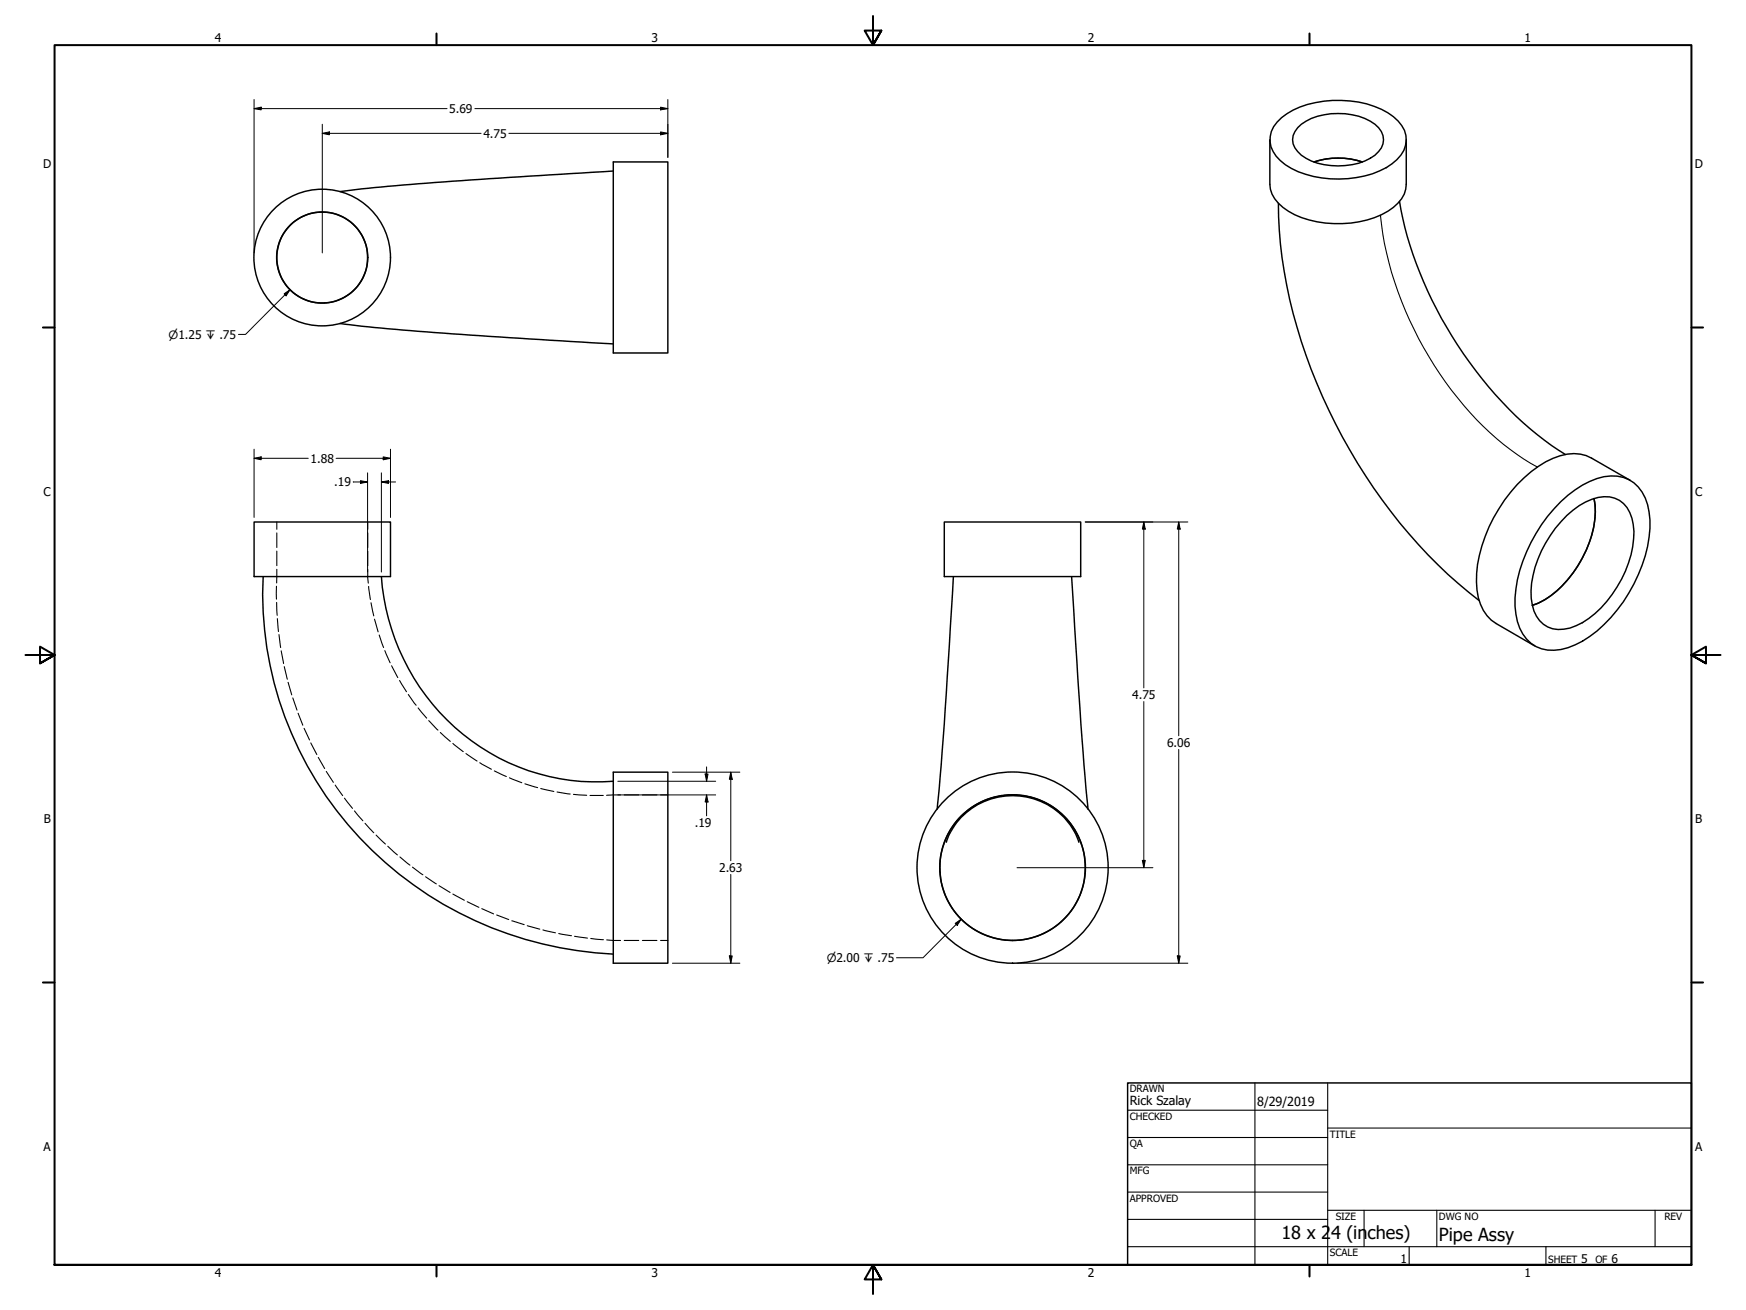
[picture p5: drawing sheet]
<svg xmlns="http://www.w3.org/2000/svg" width="610mm" height="457mm" viewBox="0 0 610 457" stroke-linecap="round" stroke-linejoin="round" font-family="sans-serif">
<!-- layer: Hidden (ANSI) -->
<g fill="none" stroke="#000" stroke-width=".38">
<path d="M96.6 182.2v2.5M96.6 186v5.1M96.6 192.3v5.1M96.6 198.7v4.8M128.4 182.2v2.5M128.4 186v5.1M128.4 192.3v5.1M128.4 198.7v2.5M96.5 204.6v4.5M96.6 210.2l.2 4.6M96.8 215.9l.4 4.5M128.3 201.2l.3 2.3"/>
<path d="M128.7 204.7l.6 4.5M129.5 210.4l1 4.5M130.7 216.1l1.3 4.4M97.4 221.5l.6 4.5M98.2 227.1l.8 4.5M99.3 232.7l1 4.3M100.6 238.1l1.3 4.4M132.4 221.6l1.5 4.4M134.4 227.1l1.8 4.2M136.7 232.3l2.2 4.2M139.5 237.5l2.4 3.9M102.2 243.6l1.5 4.2"/>
<path d="M104.1 248.9l1.6 4.2M106.2 254.2l1.9 4.1M108.5 259.3l2.1 4M142.6 242.4l2.7 3.7M146 247.1l3 3.5M149.7 251.5l3.2 3.3M153.7 255.7l3.5 3.1M158.1 259.5l3.6 2.8M111.1 264.4l2.2 3.8M113.9 269.2l2.5 3.8M117 274l2.6 3.7M120.3 278.6l2.8 3.5"/>
<path d="M162.7 263l3.9 2.6M167.5 266.2l4.1 2.3M172.6 269l4.2 2M177.9 271.5l4.3 1.7M183.3 273.6l4.4 1.3M188.8 275.2l4.6 1M194.5 276.4l4.6 .7M200.2 277.2l4.7 .4M206 277.6h4.6M216.7 277.4l-4.9 .2M217.9 277.4h5.1M224.3 277.4h5.1"/>
<path d="M230.6 277.4h2.6M123.8 283l2.9 3.4M127.4 287.3l3.1 3.3M131.3 291.5l3.3 3.1M135.4 295.3l3.3 3.1M139.6 299.1l3.5 2.8M144 302.6l3.6 2.7M148.6 306l3.7 2.5M153.3 309.1l3.9 2.4M158.1 312l4 2.2M163.1 314.7l4.1 2M168.2 317.1l4.1 1.9"/>
<path d="M173.4 319.3l4.2 1.6M178.7 321.4l4.3 1.3M184.1 323.1l4.4 1.2M189.5 324.5l4.4 1.1M195.1 325.8l4.4 .8M200.6 326.8l4.5 .6M206.2 327.5l4.5 .5M211.8 328l4.9 .2M217.9 328.2h5.1M224.3 328.2h5.1M230.6 328.2h2.6"/>
</g>
<!-- layer: Visible (ANSI) -->
<g fill="none" stroke="#000" stroke-width=".51">
<path d="M214.1 56.5h19.1v66.7h-19.1zM214.1 59.7l-49.7 3.1a779.6 779.6 0 0 0-45.7 4.1M443.4 48.8v15.5a11.7 11.7 0 0 0 6.4 9.4 36.9 36.9 0 0 0 34.8 0 11.4 11.4 0 0 0 6.4-9.4v-15.5M445.9 42.6a25.3 25.3 0 0 1 16.4-7.3 34.2 34.2 0 0 1 24.2 5.4 9.4 9.4 0 0 1 3.7 11.8 18.6 18.6 0 0 1-11 8.1 38.2 38.2 0 0 1-28.3-1.8 12.5 12.5 0 0 1-7.5-9.4 8.8 8.8 0 0 1 2.5-6.8zM453.1 44.6a20.6 20.6 0 0 1 16.5-4.9 18.2 18.2 0 0 1 11.7 4.9 6.2 6.2 0 0 1-1.2 9.6 24.3 24.3 0 0 1-24.1 1 7.3 7.3 0 0 1-4.5-7.9zM458.8 56.5a27.2 27.2 0 0 1 16.8 0M446.3 70.9a171.3 171.3 0 0 0 20 77 180.4 180.4 0 0 0 50.1 61.7M488.6 70.3a138.4 138.4 0 0 0 31 64.6 111.9 111.9 0 0 0 26.9 23.7M118.7 112.9a1370.4 1370.4 0 0 0 84.4 6.5l11 .6M545 175.1a29.2 29.2 0 0 1 17.4-9 12.3 12.3 0 0 1 12.8 10 38.5 38.5 0 0 1-3.2 24.4 48.3 48.3 0 0 1-22 24.5 14.9 14.9 0 0 1-15.5-.5 16.9 16.9 0 0 1-5.5-12.9 51.1 51.1 0 0 1 13.6-34.1zM547.1 179.9a21.6 21.6 0 0 1 12.9-6.5 9.3 9.3 0 0 1 9.8 7.5 28.8 28.8 0 0 1-2.3 18.4 39.3 39.3 0 0 1-15 18 13.4 13.4 0 0 1-12.1 1.5 11.5 11.5 0 0 1-5.8-10 38.5 38.5 0 0 1 10.4-26.7zM556.5 174a32.2 32.2 0 0 1-4.7 22.1 32.7 32.7 0 0 1-16.8 15.2 30.8 30.8 0 0 0 15.9-13.9 34.8 34.8 0 0 0 6-21.2z"/>
<path d="M569.2 167.6l-13.5-7.7a14.7 14.7 0 0 0-13.5 .1 45.8 45.8 0 0 0-20.7 20.7 44.6 44.6 0 0 0-5.8 25.2 14.9 14.9 0 0 0 6.7 11.7l13.4 7.8M88.7 182.2h47.6v19h-47.6zM329.7 182.2h47.6v19h-47.6zM91.9 201.2a125.8 125.8 0 0 0 85.6 124.7 131.3 131.3 0 0 0 36.6 7.1M133.2 201.2a76.5 76.5 0 0 0 69.7 71.5h11.2M332.9 201.2a1915.3 1915.3 0 0 1-5.7 81.2M374.1 201.2a2033.2 2033.2 0 0 0 5.8 81.2M214.1 269.5h19.1v66.7h-19.1zM330.4 293.9a24.6 24.6 0 0 1 23.1-16.2 24.6 24.6 0 0 1 23.2 16.2"/>
<circle cx="112.5" cy="89.9" r="15.8"/>
<circle cx="112.5" cy="89.9" r="23.8"/>
<circle cx="112.5" cy="89.9" r="15.9"/>
<circle cx="353.5" cy="302.8" r="25.4"/>
<circle cx="353.5" cy="302.8" r="33.4"/>
</g>
<!-- layer: Visible Narrow (ANSI) -->
<path d="M482 75.1a123.6 123.6 0 0 0 42.8 79.9l7.2 5.2 4.8 2.8" fill="none" stroke="#000" stroke-width=".38"/>
<!-- layer: Border (ANSI) -->
<g fill="none" stroke="#000" stroke-width=".7">
<path d="M152.4 11.7v4M304.8 5.6v10.1l-2.9-5h5.8l-2.9 5 2.9-5M457.2 11.7v4M15 114.3h4M590.5 114.3h4.1M8.9 228.6h10.1l-5-2.9v5.8l5-2.9-5 2.9M600.7 228.6h-10.2l5.1-2.9v5.8l-5.1-2.9 5.1 2.9M15 342.9h4M590.5 342.9h4.1M19 441.5v-425.8h571.5v425.8h-571.5h571.5M152.4 441.5v4M307.7 446.5l-2.9-5 2.9 5h-5.8l2.9-5v10.1"/>
<path d="M457.2 441.5v4"/>
</g>
<!-- layer: Title (ANSI) -->
<g fill="none" stroke="#000" stroke-width=".38">
<path d="M438.1 378v63.5M463.5 378v63.5M393.7 387.5h69.8M393.7 397h69.8M463.5 393.7h127M393.7 406.5h69.8M393.7 416.1h69.8M393.7 435.1h196.8M393.7 425.6h69.8M463.5 422.4h127M476.2 422.4v12.7M492 435.1v6.4"/>
<path d="M501.6 422.4v12.7M539.8 435.1v6.4M577.8 422.4v12.7"/>
</g>
<path d="M393.7 378h196.8v63.5h-196.8z" fill="none" stroke="#000" stroke-width=".51"/>
<!-- layer: Symbol (ANSI) -->
<path d="M99.2 102.6l2.1-1.5-1.4 2.2zM101.3 101.1l-15.6 15.6h-2.5M333.5 322.3l2.1-1.5-1.4 2.2zM335.6 320.8l-13.3 13.5h-9.3" fill="none" stroke="#000" stroke-width=".35"/>
<g fill="#000">
<path d="M99.2 102.6l2.1-1.5-1.4 2.2z" fill-rule="evenodd"/>
<path d="M333.5 322.3l2.1-1.5-1.4 2.2z" fill-rule="evenodd"/>
</g>
<!-- layer: Dimension (ANSI) -->
<g fill="none" stroke="#000" stroke-width=".35">
<path d="M88.7 37.9l2.5-.5v1zM88.7 37.9h67.4M88.7 34.7v53.6M165.8 37.9h67.4M230.6 37.4l2.6 .5-2.6 .5zM233.2 34.7v20.2M112.5 46.5l2.5-.5v1.1zM112.5 46.5h55.5M112.5 43.4v44.9M177.7 46.5h55.5M230.6 46l2.6 .5-2.6 .6zM88.7 160l2.5-.6v1.1z"/>
<path d="M88.7 156.8v23.8M88.7 160h18.9M117.3 160h19M133.8 159.4l2.5 .6-2.5 .5zM136.3 156.8v23.8M123.3 168.2h5M125.9 167.8l2.4 .4-2.4 .5zM128.3 165v34.6M133.2 168.2l2.4-.4v.9zM133.2 168.2h4.9M133.2 165v34.6M378.9 182.2h35.8"/>
<path d="M399.4 182.2l.5 2.5h-1.1zM399.4 182.2v57.9M411.5 182.2l.6 2.5h-1.1zM411.5 182.2v74.6M399.4 244.9v57.9M215.7 277.4h34.2M215.7 272.7h34.2M234.8 269.5h23.5M246.2 270.1h1l-.5 2.6zM246.7 277.4l.5 2.5h-1zM246.7 267.7v5M246.7 277.4v7.3"/>
<path d="M255.1 269.5l.6 2.5h-1.1zM255.1 269.5v30.9M411.5 261.6v74.6M255.1 305.2v31M355.1 302.8h47.4M398.8 300.3h1.1l-.5 2.5zM234.8 336.2h23.5M254.6 333.6h1.1l-.6 2.6zM355.1 336.2h59.6M411 333.6h1.1l-.6 2.6z"/>
</g>
<g fill="#000">
<path d="M88.7 37.9l2.5-.5v1z" fill-rule="evenodd"/>
<path d="M230.6 37.4l2.6 .5-2.6 .5z" fill-rule="evenodd"/>
<path d="M112.5 46.5l2.5-.5v1.1z" fill-rule="evenodd"/>
<path d="M230.6 46l2.6 .5-2.6 .6z" fill-rule="evenodd"/>
<path d="M88.7 160l2.5-.6v1.1z" fill-rule="evenodd"/>
<path d="M125.9 167.8l2.4 .4-2.4 .5z" fill-rule="evenodd"/>
<path d="M133.8 159.4l2.5 .6-2.5 .5z" fill-rule="evenodd"/>
<path d="M133.2 168.2l2.4-.4v.9z" fill-rule="evenodd"/>
<path d="M399.4 182.2l.5 2.5h-1.1z" fill-rule="evenodd"/>
<path d="M411.5 182.2l.6 2.5h-1.1z" fill-rule="evenodd"/>
<path d="M246.2 270.1h1l-.5 2.6z" fill-rule="evenodd"/>
<path d="M246.7 277.4l.5 2.5h-1z" fill-rule="evenodd"/>
<path d="M255.1 269.5l.6 2.5h-1.1z" fill-rule="evenodd"/>
<path d="M398.8 300.3h1.1l-.5 2.5z" fill-rule="evenodd"/>
<path d="M254.6 333.6h1.1l-.6 2.6z" fill-rule="evenodd"/>
<path d="M411 333.6h1.1l-.6 2.6z" fill-rule="evenodd"/>
</g>
<g font-size="6.3">
<text x="447.4" y="432.4">18 x 2</text>
<text x="464.8" y="432.4">4 (in</text>
<text x="477.5" y="432.4">ches)</text>
<text x="502.4" y="433.1">Pipe Assy</text>
</g>
<g font-size="4.4">
<text x="394.5" y="385.8">Rick Szalay</text>
<text x="438.9" y="386">8/29/2019</text>
</g>
<g font-size="4.2">
<text x="75.1" y="14.7">4</text>
<text x="227.5" y="14.7">3</text>
<text x="379.9" y="14.7">2</text>
<text x="532.3" y="14.7">1</text>
<text x="156.8" y="39.4">5.69</text>
<text x="168.8" y="48.1">4.75</text>
<text x="15.1" y="58.7">D</text>
<text x="591.7" y="58.7">D</text>
<text x="108.5" y="161.5">1.88</text>
<text x="15.2" y="173">C</text>
<text x="116.6" y="169.7">.19</text>
<text x="591.8" y="173">C</text>
<text x="395.3" y="244">4.75</text>
<text x="407.5" y="260.7">6.06</text>
<text x="15.3" y="287.3">B</text>
<text x="591.9" y="287.3">B</text>
<text x="242.6" y="288.6">.19</text>
<text x="251.1" y="304.4">2.63</text>
<text x="15.2" y="401.6">A</text>
<text x="591.8" y="401.6">A</text>
<text x="488.9" y="440.7">1</text>
<text x="552.1" y="440.6">5</text>
<text x="562.6" y="440.6">6</text>
<text x="75.1" y="445.5">4</text>
<text x="227.5" y="445.5">3</text>
<text x="379.9" y="445.5">2</text>
<text x="532.3" y="445.5">1</text>
</g>
<g font-size="4">
<text x="58.9" y="118.2">⌀1.25 ↧ .75</text>
<text x="288.7" y="335.8">⌀2.00 ↧ .75</text>
</g>
<g font-size="3.5">
<text x="394.5" y="381.3">DRAWN</text>
<text x="394.5" y="390.8">CHECKED</text>
<text x="394.5" y="400.4">QA</text>
<text x="464.3" y="397">TITLE</text>
<text x="394.5" y="409.9">MFG</text>
<text x="394.5" y="419.4">APPROVED</text>
<text x="466.3" y="425.8">SIZE</text>
<text x="502.4" y="425.8">DWG NO</text>
<text x="581.1" y="425.7">REV</text>
<text x="464.3" y="438.5">SCALE</text>
<text x="540.5" y="440.6">SHEET</text>
<text x="557" y="440.6">OF</text>
</g>
</svg>
